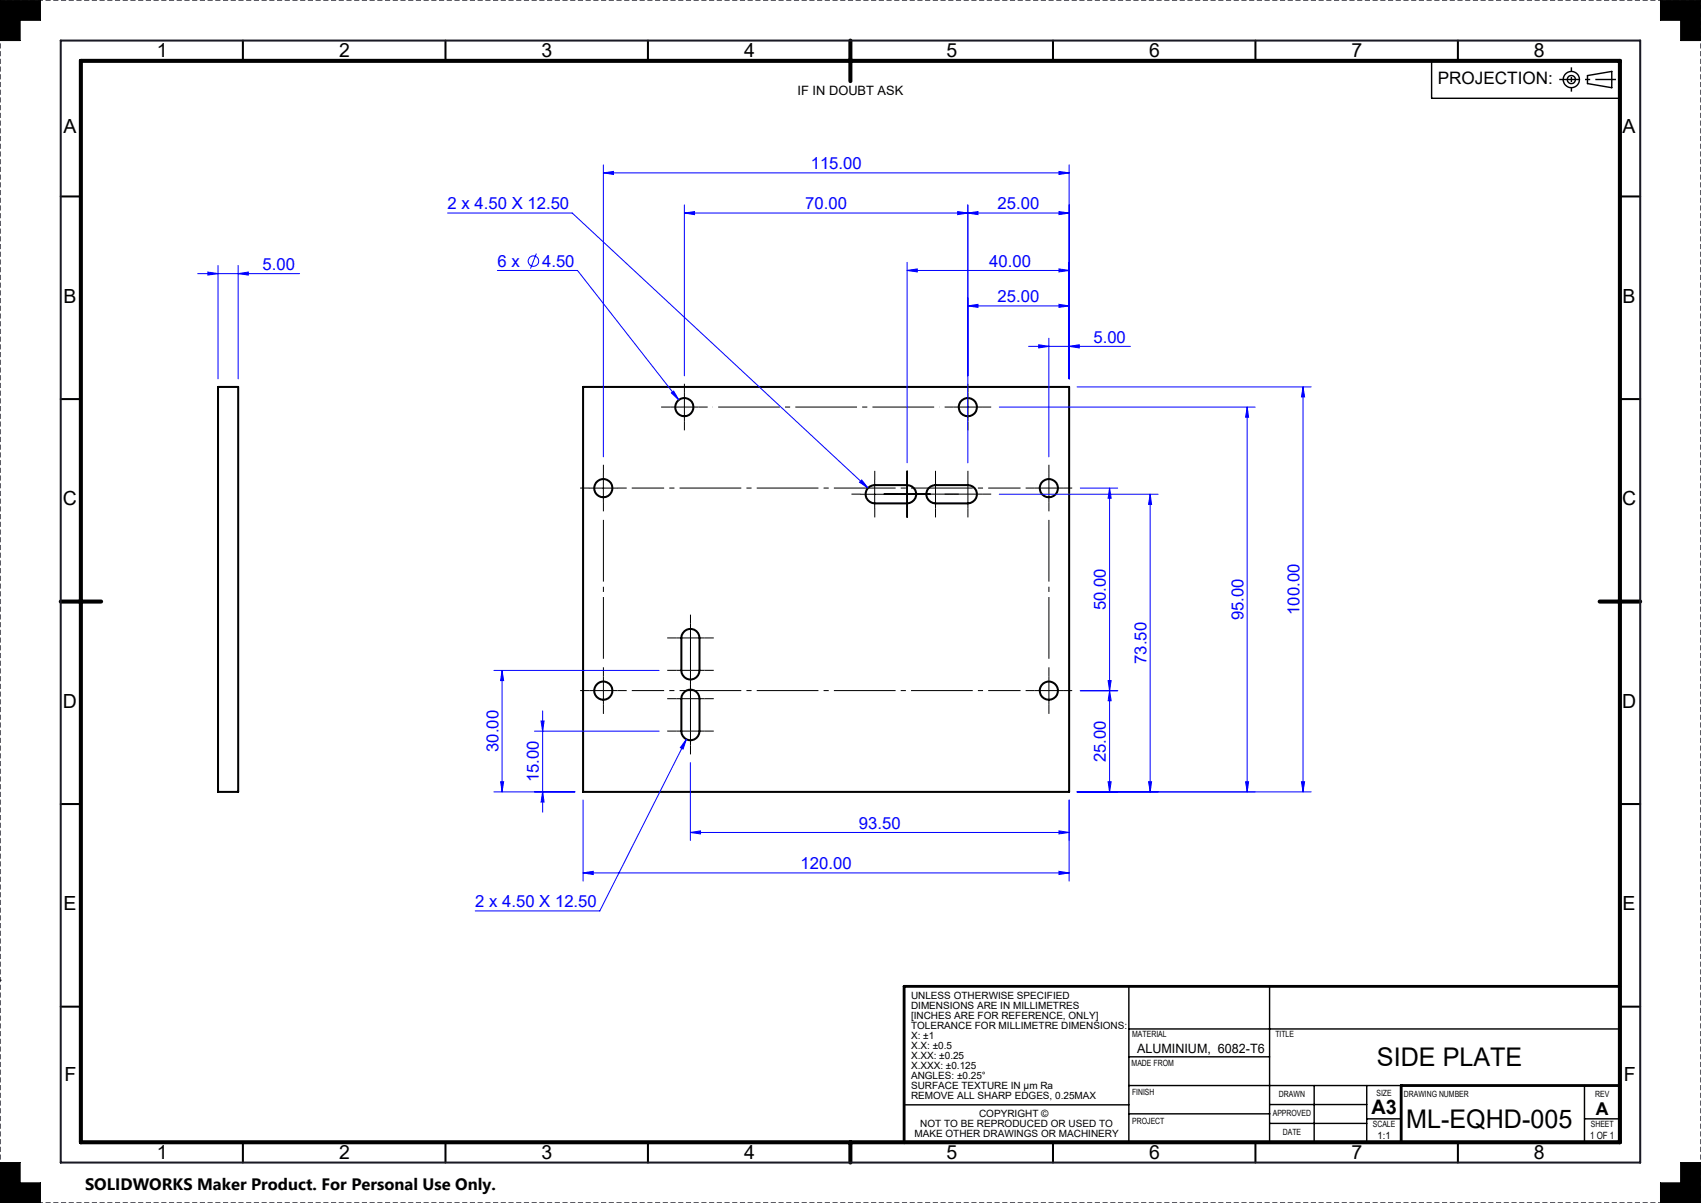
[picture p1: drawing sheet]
<svg xmlns="http://www.w3.org/2000/svg" width="420mm" height="297mm" viewBox="0 0 420 297" stroke-linecap="round" stroke-linejoin="round" font-family="sans-serif">
<g fill="none" stroke="#000" stroke-width=".5">
<path d="M60 10v5M110 10v5M160 10v5M260 10v5M310 10v5M360 10v5M15 48.5h5M400 48.5h5M15 98.5h5M53.8 95.5h5v100h-5zM144 95.5h120v100h-120zM400 98.5h5"/>
<path d="M214.3 120.5l.5-.4 1.2-.3h8a2.26 2.26 0 0 1 2.2 2.2 2.26 2.26 0 0 1-2.2 2.3h-8a2.26 2.26 0 0 1-2.1-1.3 2.26 2.26 0 0 1 .4-2.5zM229.3 120.5l.5-.4 1.2-.3h8a2.26 2.26 0 0 1 2.2 2.2 2.26 2.26 0 0 1-2.2 2.3h-8a2.26 2.26 0 0 1-2.1-1.3 2.26 2.26 0 0 1 .4-2.5zM169 155.8a2.23 2.23 0 0 1 2.4-.3 2.23 2.23 0 0 1 1.3 2v8a2.24 2.24 0 0 1-2.2 2.3 2.24 2.24 0 0 1-2.3-2.3v-8l.1-.6zM169 170.8a2.23 2.23 0 0 1 2.4-.3 2.23 2.23 0 0 1 1.3 2v8a2.24 2.24 0 0 1-2.2 2.3 2.24 2.24 0 0 1-2.3-2.3v-8l.1-.6zM15 198.5h5M400 198.5h5M15 248.5h5M400 248.5h5M60 282v5M110 282v5M160 282v5M260 282v5"/>
<path d="M310 282v5M360 282v5"/>
<circle cx="169" cy="100.5" r="2.25"/>
<circle cx="239" cy="100.5" r="2.25"/>
<circle cx="149" cy="120.5" r="2.25"/>
<circle cx="259" cy="120.5" r="2.25"/>
<circle cx="149" cy="170.5" r="2.24"/>
<circle cx="259" cy="170.5" r="2.24"/>
</g>
<path d="M420 0h-420M420 297h-420" fill="none" stroke="#191924" stroke-width=".35" stroke-dasharray="1.3 .6" stroke-dashoffset=".2" stroke-linecap="butt"/>
<path d="M0 0v297M420 297v-297" fill="none" stroke="#191924" stroke-width=".35" stroke-dasharray="1.3 .6" stroke-dashoffset=".7" stroke-linecap="butt"/>
<path d="M0 0h10v5h-5v5h-5zM410 0h10v10h-5v-5h-5zM0 287h5v5h5v5h-10zM415 287h5v10h-10v-5h5z" fill="none" stroke="#000" stroke-width=".25"/>
<g fill="none" stroke="#000" stroke-width=".35">
<path d="M278.7 254h121.3M278.7 243.5v38.8M313.5 243.5v38.5M223.2 272.8h55.5M278.7 260.9h34.8M278.7 275h34.8M278.7 268h67.3M313.5 277.4h24M313.5 272.7h24M324.5 268v14M337.5 268v14M337.5 276.2h8.5"/>
<path d="M391.2 268v14M391.2 276.2h8.8"/>
</g>
<path d="M400 243.5h-176.8v38.6M400 268h-54v14" fill="none" stroke="#000" stroke-width=".7"/>
<path d="M20 15h380v267h-380zM210 10v10M15 148.5h10M395 148.5h10M210 282v5" fill="none" stroke="#000" stroke-width="1"/>
<circle cx="0" cy="242" r=".18" fill="#191924"/>
<path d="M15 10h390v277h-390z" fill="none" stroke="#191924" stroke-width=".5"/>
<path d="M0 287v10h10v-5h-5v-5zM415 287v5h-5v5h10v-10zM410 0v5h5v5h5v-10zM0 0v10h5v-5h5v-5z" fill-rule="evenodd" fill="#000"/>
<g fill="none" stroke="#00f" stroke-width=".25">
<path d="M110.5 52.6h30.8l73 67.9M149 42.7l2.5-.4v.8zM149 40.7v72.1M149 42.7h115M169 52.6l2.5-.4v.8zM169 50.6v42.2M169 52.6h95M236.5 52.2l2.5 .4-2.5 .4zM239 52.6l2.5-.4v.8zM239 50.6v63.7M261.5 52.2l2.5 .4-2.5 .4zM261.5 42.3l2.5 .4-2.5 .4z"/>
<path d="M264 40.7v52.8M48.8 67.6h25.2M51.3 67.2l2.5 .4-2.5 .3zM53.8 65.5v28M58.8 67.6l2.5-.4v.7zM58.8 65.5v28M122.8 66.8h19.8l25 31.9M132.4 62.6l-1.4 3.7M224 66.8l2.5-.4v.7zM224 66.8h40M224 64.8v49.5M239 75.5l2.5-.4v.8z"/>
<path d="M239 75.5h25M261.5 75.1l2.5 .4-2.5 .4zM261.5 66.4l2.5 .4-2.5 .3zM165.8 97l.5-.4 1.3 2.1zM254 85.5h25.1M256.5 85.1l2.5 .4-2.5 .4zM259 83.5v29.3M264 85.5l2.5-.4v.8zM266 95.5h57.7M321.7 95.5l.4 2.5h-.8zM321.7 95.5v100M212.8 118.5l1.5 2-2.1-1.4z"/>
<path d="M246.7 100.5h63.2M307.9 100.5l.4 2.5h-.7zM307.9 100.5v95M246.7 122h39.3M266.7 120.5h9.3M274 120.5l.4 2.5h-.8zM274 120.5v75M284 122l.3 2.5h-.7zM284 122v73.5M122 165.5h40.7M124 165.5l.4 2.5h-.8zM124 165.5v30"/>
<path d="M133.6 178h.7l-.3 2.5zM134 175.5v25M266.7 170.5h9.3M273.6 168h.8l-.4 2.5zM274 170.5l.4 2.5h-.8zM122 195.5h20M123.6 193h.8l-.4 2.5zM132 180.5h30.7M134 195.5l.3 2.5h-.7zM144 197.5v20M169.5 182.5l-.8 2.4-.7-.3zM169.5 182.5l-21.4 42.4h-30.8"/>
<path d="M170.5 188.3v19.2M264 197.5v20M266 195.5h57.7M273.6 193h.8l-.4 2.5zM283.6 193h.7l-.3 2.5zM307.6 193h.7l-.4 2.5zM321.3 193h.8l-.4 2.5zM144 215.5l2.5-.4v.8zM144 215.5h120M170.5 205.5l2.5-.4v.8zM170.5 205.5h93.5M261.5 215.1l2.5 .4-2.5 .4z"/>
<path d="M261.5 205.1l2.5 .4-2.5 .4z"/>
<circle cx="131.7" cy="64.5" r="1.29"/>
</g>
<g fill="none" stroke="#000" stroke-width=".35">
<path d="M353.5 15v9.3h46.5M392 18.7l6-1.1v4.1l-6-1.1z"/>
<circle cx="388" cy="19.6" r="1"/>
<circle cx="388" cy="19.7" r="2"/>
</g>
<g fill="none" stroke="#000" stroke-width=".25" stroke-dasharray="15.2 1.3 1.3 1.3" stroke-linecap="butt">
<path d="M169 97v-2.3M239 97v-2.3M149 117v-2.3M165.5 100.5h-2.3M169 100.5v-3.5M169 100.5h-3.5M169 100.5v3.5M169 100.5h3.5M169 104v2.2M172.5 100.5h2.2M216 118.5v-2.3M224 118.5v-2.3"/>
<path d="M231 118.5v-2.3M235.5 100.5h-2.3M239 100.5v-3.5M239 100.5h-3.5M239 100.5v3.5M239 100.5h3.5M239 104v2.2M239 118.5v-2.3M242.5 100.5h2.2M259 117v-2.3M145.5 120.5h-2.3M149 124v2.2"/>
<path d="M152.5 120.5h2.2M212.5 122h-2.3M216 125.5v2.2M219.5 122h2.2M220.5 122h-2.3M224 122v-3.5M224 122h-3.5M224 122v3.5M224 122h3.5M224 125.5v2.2M227.5 122h2.2M227.5 122h-2.3"/>
<path d="M231 122v-3.5M231 122h-3.5M231 122v3.5M231 122h3.5M231 125.5v2.2M234.5 122h2.2M235.5 122h-2.3M239 122v-3.5M239 122h-3.5M239 122v3.5M239 122h3.5M239 125.5v2.2"/>
<path d="M242.5 122h2.2M255.5 120.5h-2.3M259 120.5v-3.5M259 120.5h-3.5M259 120.5v3.5M259 120.5h3.5M259 124v2.2M262.5 120.5h2.2M167 157.5h-2.3M170.5 157.5v-3.5M170.5 157.5h-3.5M170.5 157.5v3.5"/>
<path d="M170.5 157.5h3.5M170.5 154v-2.3M174 157.5h2.2M145.5 170.5h-2.3M149 170.5v-3.5M149 170.5h-3.5M149 170.5v3.5M149 170.5h3.5M149 167v-2.3M149 174v2.2M152.5 170.5h2.2M167 165.5h-2.3"/>
<path d="M167 172.5h-2.3M170.5 161v2.2M170.5 165.5v-3.5M170.5 165.5h-3.5M170.5 165.5v3.5M170.5 165.5h3.5M170.5 162v-2.3M170.5 169v2.2M170.5 172.5v-3.5M170.5 172.5h-3.5M170.5 172.5v3.5M170.5 172.5h3.5"/>
<path d="M170.5 169v-2.3M170.5 176v2.2M170.5 177v-2.3M174 165.5h2.2M174 172.5h2.2M255.5 170.5h-2.3M259 170.5v-3.5M259 170.5h-3.5M259 170.5v3.5M259 170.5h3.5M259 167v-2.3M259 174v2.2"/>
<path d="M262.5 170.5h2.2M167 180.5h-2.3M170.5 180.5v-3.5M170.5 180.5h-3.5M170.5 180.5v3.5M170.5 180.5h3.5M170.5 184v2.2M174 180.5h2.2"/>
</g>
<path d="M156 120.5h96M156 170.5h96" fill="none" stroke="#000" stroke-width=".25" stroke-dasharray="15.2 1.3 1.3 1.3" stroke-dashoffset="7.2" stroke-linecap="butt"/>
<path d="M176 100.5h56" fill="none" stroke="#000" stroke-width=".25" stroke-dasharray="15.2 1.3 1.3 1.3" stroke-dashoffset="-1.3" stroke-linecap="butt"/>
<path d="M149 163.5v-36M259 163.5v-36" fill="none" stroke="#000" stroke-width=".25" stroke-dasharray="15.2 1.3 1.3 1.3" stroke-dashoffset="-.9" stroke-linecap="butt"/>
<path d="M385 19.6h14" fill="none" stroke="#000" stroke-width=".35" stroke-dasharray="15.2 1.3 1.3 1.3" stroke-dashoffset="10.1" stroke-linecap="butt"/>
<path d="M388 16.6v6" fill="none" stroke="#000" stroke-width=".35" stroke-dasharray="15.2 1.3 1.3 1.3" stroke-dashoffset="14.1" stroke-linecap="butt"/>
<path d="M149 117v7M216 118.5v7M145.5 120.5h7M212.5 122h7" fill="none" stroke="#000" stroke-width=".25"/>
<g fill="#00f">
<path d="M236.5 52.2l2.5 .4-2.5 .4zM169 52.6l2.5-.4v.8zM58.8 67.6l2.5-.4v.7zM51.3 67.2l2.5 .4-2.5 .3z"/>
<path d="M165.8 97l1.8 1.7-1.3-2.1zM212.8 118.5l-.6 .6 2.1 1.4zM169.5 182.5l-1.5 2.1 .7 .3zM144 215.5l2.5-.4v.8zM261.5 215.1l2.5 .4-2.5 .4z"/>
<path d="M261.5 52.2l2.5 .4-2.5 .4zM239 52.6l2.5-.4v.8zM264 85.5l2.5-.4v.8zM256.5 85.1l2.5 .4-2.5 .4zM261.5 42.3l2.5 .4-2.5 .4zM149 42.7l2.5-.4v.8zM261.5 205.1l2.5 .4-2.5 .4zM170.5 205.5l2.5-.4v.8zM261.5 75.1l2.5 .4-2.5 .4zM239 75.5l2.5-.4v.8zM261.5 66.4l2.5 .4-2.5 .3zM224 66.8l2.5-.4v.7z"/>
<path d="M273.6 193h.8l-.4 2.5zM274 170.5l.4 2.5h-.8zM307.6 193h.7l-.4 2.5zM307.9 100.5l.4 2.5h-.7zM283.6 193h.7l-.3 2.5zM284 122l.3 2.5h-.7zM134 195.5l.3 2.5h-.7zM133.6 178h.7l-.3 2.5zM123.6 193h.8l-.4 2.5zM124 165.5l.4 2.5h-.8z"/>
<path d="M321.3 193h.8l-.4 2.5zM321.7 95.5l.4 2.5h-.8z"/>
<path d="M274 120.5l.4 2.5h-.8zM273.6 168h.8l-.4 2.5z"/>
</g>
<g font-size="6.3">
<text x="340" y="263.1">SIDE PLATE</text>
<text x="347.2" y="278.5">ML-EQHD-005</text>
</g>
<text font-size="4.9" x="338.6" y="275">A3</text>
<g font-size="4.8">
<text x="38.7" y="14.2">1</text>
<text x="83.8" y="14.2">2</text>
<text x="133.7" y="14.2">3</text>
<text x="183.7" y="14.2">4</text>
<text x="233.7" y="14.2">5</text>
<text x="283.7" y="14.2">6</text>
<text x="333.7" y="14.2">7</text>
<text x="378.7" y="14.2">8</text>
<text x="15.6" y="32.9">A</text>
<text x="400.6" y="32.9">A</text>
<text x="15.6" y="74.7">B</text>
<text x="400.6" y="74.7">B</text>
<text x="15.5" y="124.7">C</text>
<text x="400.5" y="124.7">C</text>
<text x="15.5" y="174.7">D</text>
<text x="400.5" y="174.7">D</text>
<text x="15.6" y="224.7">E</text>
<text x="400.6" y="224.7">E</text>
<text x="15.9" y="266.9">F</text>
<text x="400.9" y="266.9">F</text>
<text x="38.7" y="286.2">1</text>
<text x="83.8" y="286.2">2</text>
<text x="133.7" y="286.2">3</text>
<text x="183.7" y="286.2">4</text>
<text x="233.7" y="286.2">5</text>
<text x="283.7" y="286.2">6</text>
<text x="333.7" y="286.2">7</text>
<text x="378.7" y="286.2">8</text>
</g>
<text font-size="4.4" x="394.1" y="275.2">A</text>
<text font-size="4.2" x="355" y="20.8">PROJECTION:</text>
<g font-size="4.1" fill="#00f">
<text x="200.2" y="41.8">115.00</text>
<text x="110.5" y="51.7">2 x 4.50 X 12.50</text>
<text x="198.8" y="51.7">70.00</text>
<text x="246.3" y="51.7">25.00</text>
<text x="122.8" y="65.8">6 x</text>
<text x="133.9" y="65.8">4.50</text>
<text x="244.3" y="65.8">40.00</text>
<text x="64.8" y="66.6">5.00</text>
<text x="246.3" y="74.6">25.00</text>
<text x="270" y="84.6">5.00</text>
<text x="273.1" y="150.7" transform="rotate(-90 273.1 150.7)">50.00</text>
<text x="307" y="153.2" transform="rotate(-90 307 153.2)">95.00</text>
<text x="320.8" y="151.8" transform="rotate(-90 320.8 151.8)">100.00</text>
<text x="283.1" y="163.9" transform="rotate(-90 283.1 163.9)">73.50</text>
<text x="123.1" y="185.7" transform="rotate(-90 123.1 185.7)">30.00</text>
<text x="273.1" y="188.2" transform="rotate(-90 273.1 188.2)">25.00</text>
<text x="133.1" y="193.2" transform="rotate(-90 133.1 193.2)">15.00</text>
<text x="212.1" y="204.6">93.50</text>
<text x="197.7" y="214.6">120.00</text>
<text x="117.3" y="223.9">2 x 4.50 X 12.50</text>
</g>
<text font-size="4.1" x="21" y="293.7">SOLIDWORKS Maker Product. For Personal Use Only.</text>
<g font-size="3.2">
<text x="196.9" y="23.5">IF IN DOUBT ASK</text>
<text x="280.8" y="260.1">ALUMINIUM, 6082-T6</text>
</g>
<g font-size="2.5">
<text x="224.9" y="246.5">UNLESS OTHERWISE SPECIFIED</text>
<text x="224.9" y="249">DIMENSIONS ARE IN MILLIMETRES</text>
<text x="224.9" y="251.5">[INCHES ARE FOR REFERENCE, ONLY]</text>
<text x="224.9" y="253.9">TOLERANCE FOR MILLIMETRE DIMENSIONS:</text>
<text x="224.9" y="256.4">X: ±1</text>
<text x="224.9" y="258.9">X.X: ±0.5</text>
<text x="224.9" y="261.3">X.XX: ±0.25</text>
<text x="224.9" y="263.8">X.XXX: ±0.125</text>
<text x="224.9" y="266.3">ANGLES: ±0.25°</text>
<text x="224.9" y="268.7">SURFACE TEXTURE IN μm Ra</text>
<text x="224.9" y="271.2">REMOVE ALL SHARP EDGES, 0.25MAX</text>
<text x="241.7" y="275.8">COPYRIGHT ©</text>
<text x="225.8" y="280.8">MAKE OTHER DRAWINGS OR MACHINERY</text>
<text x="227.2" y="278.3">NOT TO BE REPRODUCED OR USED TO</text>
<text x="340.2" y="281.2">1:1</text>
<text x="392.6" y="281.2">1 OF 1</text>
</g>
<g font-size="2.1">
<text x="279.6" y="255.9">MATERIAL</text>
<text x="314.9" y="255.9">TITLE</text>
<text x="279.4" y="263.2">MADE FROM</text>
<text x="279.5" y="270.3">FINISH</text>
<text x="314.3" y="275.6">APPROVED</text>
<text x="315.8" y="270.9">DRAWN</text>
<text x="339.9" y="270.6">SIZE</text>
<text x="346.6" y="270.8">DRAWING NUMBER</text>
<text x="393.9" y="270.8">REV</text>
<text x="279.6" y="277.4">PROJECT</text>
<text x="316.7" y="280.3">DATE</text>
<text x="339" y="278.2">SCALE</text>
<text x="392.8" y="278.2">SHEET</text>
</g>
</svg>
